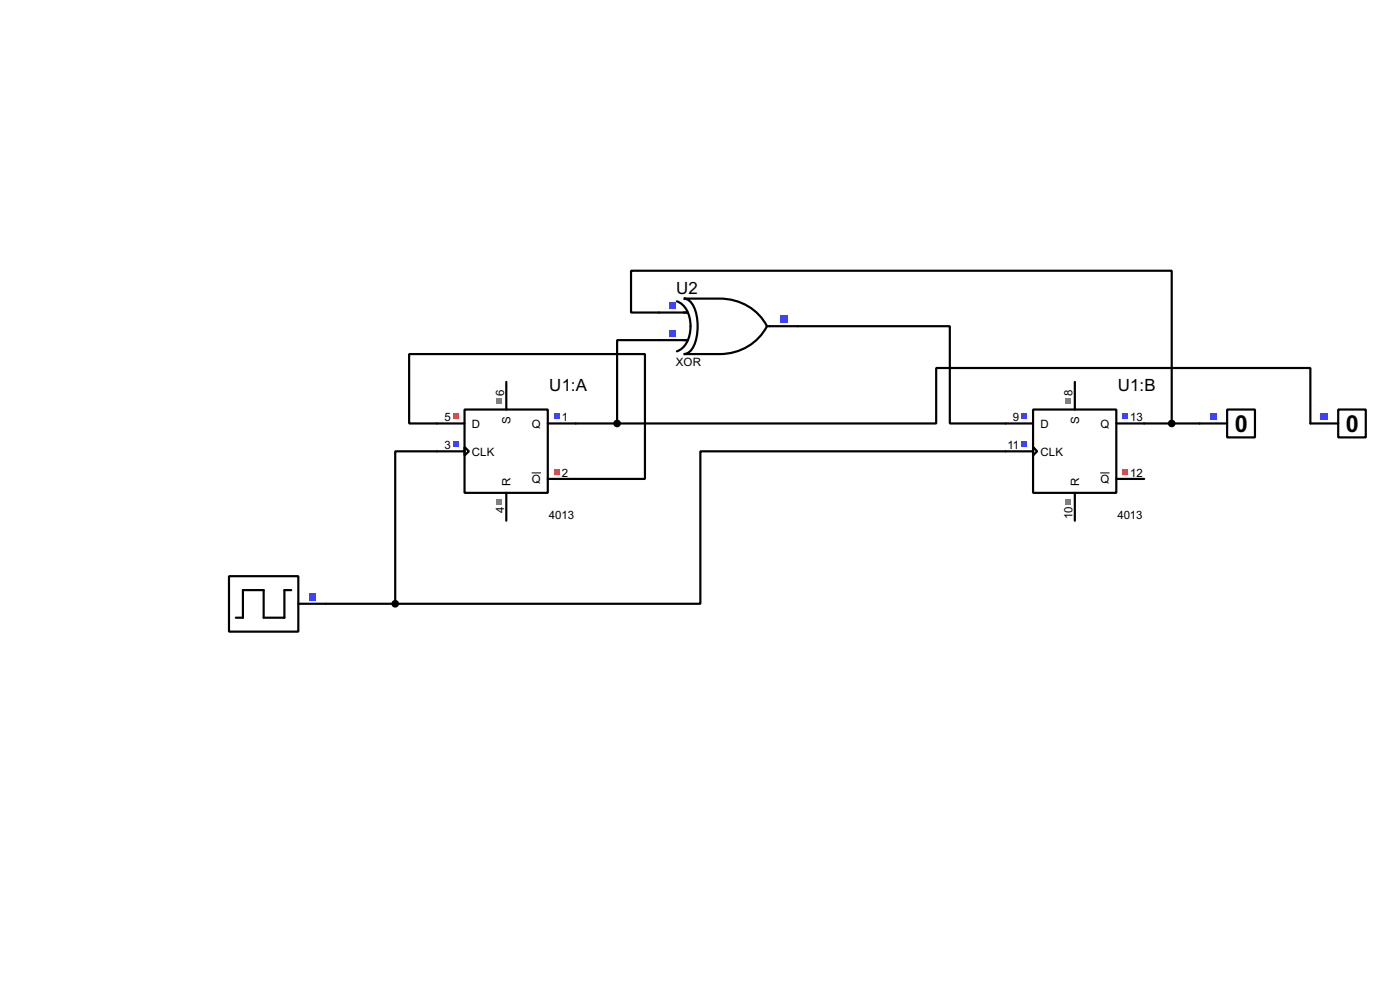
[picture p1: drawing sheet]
<svg xmlns="http://www.w3.org/2000/svg" width="256mm" height="180mm" viewBox="0 0 256 180" stroke-linecap="round" stroke-linejoin="round" font-family="sans-serif">
<g fill="none" stroke="#000" stroke-width=".4">
<path d="M120.7 57.2h-5.1v-7.6h99.1v27.9M146.1 59.7h27.9v17.8h10.2M85.1 75h15.3v15.2h-15.3zM85.1 77.5h-10.1v-12.7h43.2v22.9h-17.8M92.8 69.9v5.1M100.4 77.5h12.7M113.1 77.5h58.4v-10.1h68.6v10.1M120.7 62.3h-7.6v15.2M209.6 77.5h10.2M85.1 81.8l.8 .8-.8 .8zM85.1 82.6h-12.7v27.9M92.8 90.2v5.1"/>
<path d="M184.2 82.6h-55.9v27.9h-55.9M59.7 110.5h12.7"/>
</g>
<path d="M97.4 86.6h1.7" fill="none" stroke="#000" stroke-width=".18"/>
<path d="M83 75.7h1v1.1h-1z" fill="#ff4040"/>
<g fill="#4040ff">
<path d="M101.5 75.7h1v1.1h-1z"/>
<path d="M83 80.8h1v1h-1z"/>
</g>
<path d="M101.5 85.9h1v1h-1z" fill="#ff4040"/>
<g fill="#808080">
<path d="M91 91.4h1v1h-1z"/>
<path d="M91 72.8h1v1h-1z"/>
</g>
<path d="M184.2 77.5h5.1M189.3 75h15.2v15.2h-15.2zM196.9 69.9v5.1M204.5 77.5h5.1M184.2 82.6h5.1M189.3 81.8l.7 .8-.7 .8zM196.9 90.2v5.1M204.5 87.7h5.1" fill="none" stroke="#000" stroke-width=".4"/>
<path d="M201.6 86.6h1.7" fill="none" stroke="#000" stroke-width=".18"/>
<g fill="#4040ff">
<path d="M187.1 75.7h1v1.1h-1z"/>
<path d="M205.7 75.7h1v1.1h-1z"/>
<path d="M187.1 80.8h1v1h-1z"/>
</g>
<path d="M205.7 85.9h1v1h-1z" fill="#ff4040"/>
<g fill="#808080">
<path d="M195.1 91.4h1v1h-1z"/>
<path d="M195.1 72.8h1v1h-1z"/>
</g>
<circle cx="72.4" cy="110.5" r=".5" fill="#000" stroke="#000" stroke-width=".4"/>
<path d="M120.7 57.2h5.3M124 55.2a4.5 4.5 0 0 1 2.5 4.5 4.6 4.6 0 0 1-2.5 4.6M125.3 54.7h6.6a9.6 9.6 0 0 1 8.6 5 9.6 9.6 0 0 1-8.6 5.1h-6.6a2.2 2.2 0 0 0 1.8-1.5 9.2 9.2 0 0 0-.4-7.8l-.9-.7zM140.5 59.7h5.6M120.7 62.3h5.3" fill="none" stroke="#000" stroke-width=".4"/>
<g fill="#4040ff">
<path d="M122.6 55.3h1.3v1.3h-1.3z"/>
<path d="M122.6 60.4h1.3v1.2h-1.3z"/>
<path d="M142.9 57.8h1.3v1.3h-1.3z"/>
</g>
<path d="M240.1 77.5h5.1M245.2 75h5v5.1h-5z" fill="none" stroke="#000" stroke-width=".4"/>
<path d="M242 75.6h1.3v1.3h-1.3z" fill="#4040ff"/>
<circle cx="113" cy="77.5" r=".5" fill="#000" stroke="#000" stroke-width=".4"/>
<path d="M219.8 77.5h5M224.8 75h5.1v5.1h-5.1z" fill="none" stroke="#000" stroke-width=".4"/>
<path d="M221.7 75.6h1.2v1.3h-1.2z" fill="#4040ff"/>
<circle cx="214.6" cy="77.5" r=".5" fill="#000" stroke="#000" stroke-width=".4"/>
<path d="M42 105.5h12.7v10.1h-12.7zM53.4 108h-1.3v5.1h-3.8v-5.1h-3.8v5.1h-1.3M54.7 110.5h5" fill="none" stroke="#000" stroke-width=".4"/>
<path d="M56.6 108.6h1.2v1.3h-1.2z" fill="#4040ff"/>
<g font-size="4.8">
<text x="226.2" y="79">0</text>
<text x="246.6" y="79">0</text>
</g>
<g font-size="3.5">
<text x="123.9" y="53.9">U2</text>
<text x="100.6" y="71.6">U1:A</text>
<text x="204.8" y="71.6">U1:B</text>
</g>
<g font-size="2.4">
<text x="123.8" y="67">XOR</text>
<text x="81.5" y="77.1">5</text>
<text x="92.4" y="72.4" transform="rotate(-90 92.4 72.4)">6</text>
<text x="93.6" y="77.7" transform="rotate(-90 93.6 77.7)">S</text>
<text x="102.9" y="77.1">1</text>
<text x="185.6" y="77.1">9</text>
<text x="196.5" y="72.4" transform="rotate(-90 196.5 72.4)">8</text>
<text x="197.7" y="77.7" transform="rotate(-90 197.7 77.7)">S</text>
<text x="207.1" y="77.1">13</text>
<text x="81.5" y="82.2">3</text>
<text x="86.4" y="78.3">D</text>
<text x="86.4" y="83.4">CLK</text>
<text x="97.4" y="78.3">Q</text>
<text x="184.6" y="82.2">11</text>
<text x="190.6" y="78.3">D</text>
<text x="190.6" y="83.4">CLK</text>
<text x="201.6" y="78.3">Q</text>
<text x="93.6" y="88.9" transform="rotate(-90 93.6 88.9)">R</text>
<text x="97.4" y="88.5">Q</text>
<text x="102.9" y="87.3">2</text>
<text x="197.7" y="88.9" transform="rotate(-90 197.7 88.9)">R</text>
<text x="201.6" y="88.5">Q</text>
<text x="207.1" y="87.3">12</text>
<text x="92.4" y="93.9" transform="rotate(-90 92.4 93.9)">4</text>
<text x="100.6" y="95">4013</text>
<text x="196.5" y="95.1" transform="rotate(-90 196.5 95.1)">10</text>
<text x="204.7" y="95">4013</text>
</g>
</svg>
